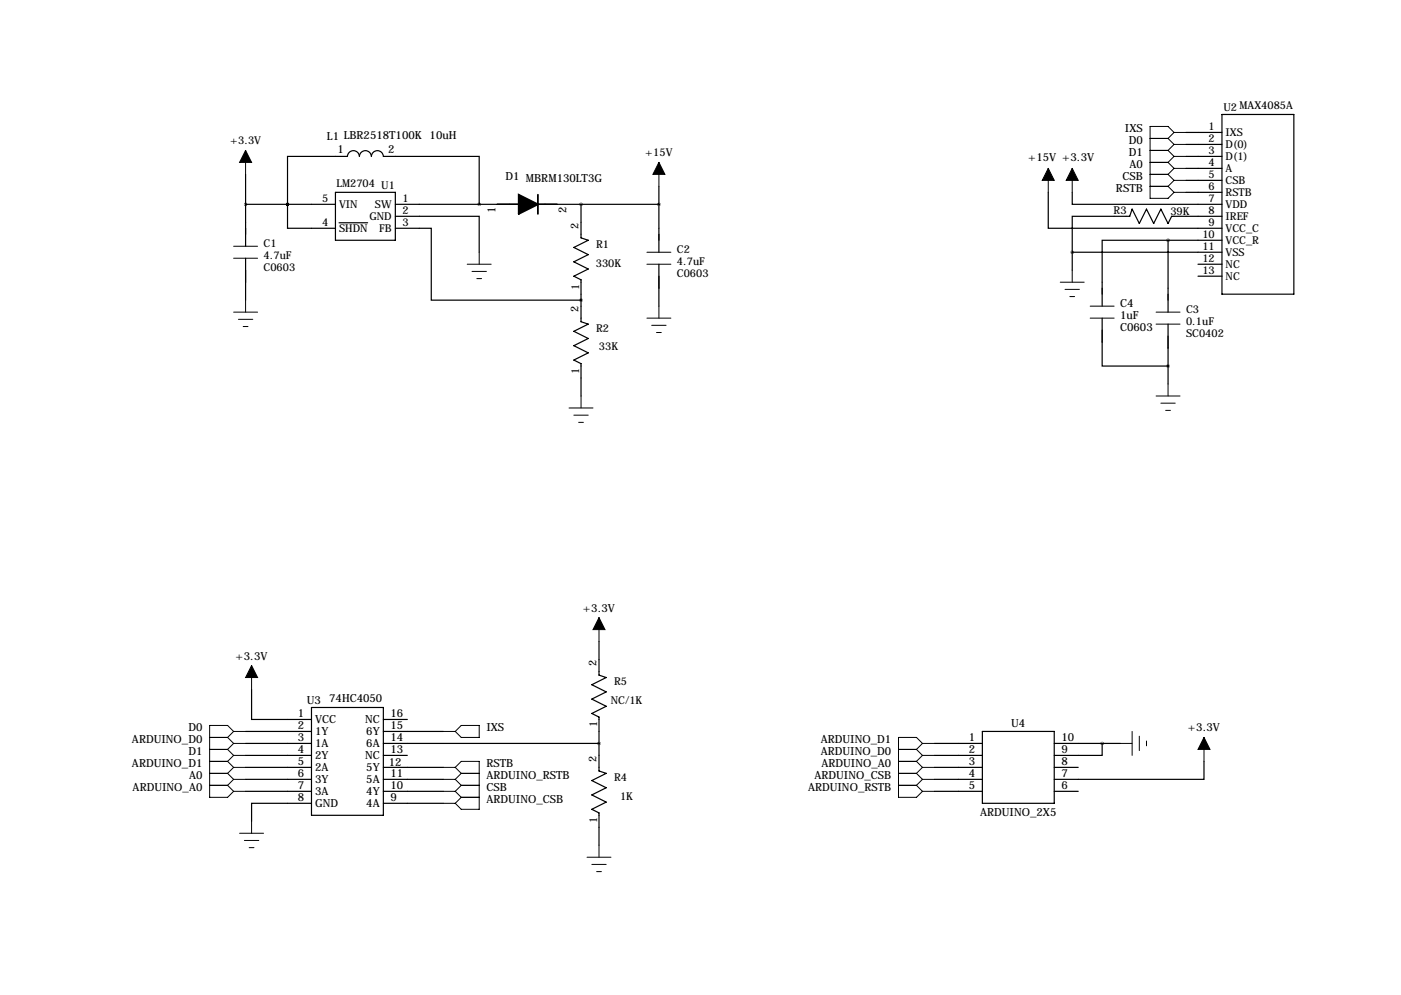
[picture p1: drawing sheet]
<svg xmlns="http://www.w3.org/2000/svg" width="297mm" height="211mm" viewBox="0 0 297 211" stroke-linecap="round" stroke-linejoin="round" font-family="sans-serif">
<g fill="none" stroke="#000" stroke-width=".25">
<path d="M52.1 37v15.2M73.7 33.2h-12.7v10.1M73.7 33.1a1.27 1.27 0 0 1 1.2-1.2 1.27 1.27 0 0 1 1.3 1.3M76.2 33.1a1.27 1.27 0 0 1 1.3-1.2 1.27 1.27 0 0 1 1.2 1.3M78.7 33.1a1.27 1.27 0 0 1 1.3-1.2 1.27 1.27 0 0 1 1.3 1.3h20.3v10.1M139.7 39.5v14M251.5 33.2h7.6M251.5 28.1h7.6M251.5 30.6h7.6M251.5 35.7h7.6M251.5 38.2h7.6M259.1 24.3h15.2v38.1h-15.2z"/>
<path d="M52.1 43.3h19M52.1 54.8v8.8M61 43.3h.1M61 43.3v5.1h10.1M71.1 40.8h12.7v10.1h-12.7zM71.9 47.2h6M83.8 48.4h7.6v15.2h31.8M83.8 45.9h17.8v7.6M83.8 43.3h55.9M123.2 43.3v7.1l1.5 .5-3 1.6 3 1.5-3 1.5 3 1.5-3 1.6 1.5 .7v8.9l1.5 .5-3 1.5 3 1.6-3 1.5 3 1.5-3 1.5 1.5 .8v6.9M139.7 56v8.9M222.2 40.8v7.6h36.9"/>
<path d="M227.3 40.8v2.5h31.8M227.3 53.5h31.8M227.3 53.5v3.8M247.6 50.9h-13.9v14M247.6 50.9h11.5M247.6 50.9v15.3M251.5 40.8h7.6M254 56h5.1M254 58.6h5.1M259.1 45.9h-10.7l-.8 1.5-1.5-3.1-1.5 3.1-1.5-3.1-1.5 3.1-1.6-3.1-.5 1.6h-12.2v7.6M233.7 67.5v10.1h13.9M247.6 68.7v12.7"/>
<path d="M127 136v7.1l1.5 .6-3 1.5 3 1.5-3 1.5 3 1.5-3 1.6 1.5 .7v11.5l1.5 .5-3 1.5 3 1.5-3 1.5 3 1.6-3 1.5 1.5 .8v6.8M52.1 155.1h13.9M52.1 157.6h13.9M53.3 146.2v6.3h12.7M66 150h15.3v22.9h-15.3zM81.3 152.5h5.1M81.3 155.1h12.7M81.3 157.6h45.7M198.1 157.6h10.2M208.3 155.1h15.2v15.2h-15.2zM223.5 157.6h14M233.7 157.6v2.6h-10.2"/>
<path d="M52.1 160.2h13.9M52.1 162.7h13.9M52.1 165.2h13.9M52.1 167.8h13.9M66 170.3h-12.7v3.8M81.3 160.2h5.1M81.3 162.7h12.7M81.3 165.2h12.7M81.3 167.8h12.7M81.3 170.3h12.7M198.1 160.2h10.2M198.1 162.7h10.2"/>
<path d="M198.1 165.2h10.2M198.1 167.8h10.2M223.5 162.7h5.1M223.5 167.8h5.1M255.3 161.4v3.8h-31.8"/>
</g>
<g fill="none" stroke="#000" stroke-width=".21">
<path d="M52.1 31.9v5.1M139.7 34.4v5.1M222.2 35.7v5.1M227.3 35.7v5.1M243.8 39.5h3.8M243.8 37h3.8M243.8 34.4h3.8M243.8 31.9h3.8M243.8 29.4h3.8M247.6 39.5l1.3 1.3M247.6 37l1.3 1.2M247.6 34.4l1.3 1.3"/>
<path d="M247.6 31.9l1.3 1.3M247.6 29.4l1.3 1.2M248.9 28.1l-1.3-1.3h-3.8v15.3h3.8l1.3-1.3M248.9 38.2h2.6M248.9 38.2l-1.3 1.3M248.9 35.7h2.6M248.9 35.7l-1.3 1.3M248.9 33.2h2.6M248.9 33.2l-1.3 1.2M248.9 30.6h2.6M248.9 30.6l-1.3 1.3M248.9 28.1h2.6"/>
<path d="M248.9 28.1l-1.3 1.3M49.5 52.2h5.1M49.5 54.8h5.1M99.1 56h5M100.1 57.5h3M101.1 59.1h1M101.6 53.5v2.5M137.2 53.5h5M137.2 56h5M224.8 59.8h5.1M227.3 57.3v2.5M248.9 40.8h2.6"/>
<path d="M49.5 66.2h5.1M50.5 67.7h3.1M51.6 69.2h1M52.1 63.6v2.6M137.2 67.5h5M138.2 69h3M139.2 70.5h1M139.7 64.9v2.6M225.8 61.4h3.1M226.8 62.9h1M231.1 64.9h5.1M231.1 67.5h5.1"/>
<path d="M245.1 66.2h5.1M245.1 68.7h5.1M120.6 86.5h5.1M121.7 88h3M122.7 89.5h1M123.2 84v2.5M245.1 84h5.1M246.1 85.5h3.1M247.1 87h1.1M247.6 81.4v2.6M127 131v5M44.4 156.4h3.9"/>
<path d="M44.4 158.9h3.9M48.3 158.9l1.2 1.3M48.3 156.4l1.2 1.2M49.5 155.1h2.6M49.5 155.1l-1.2 1.3M49.5 155.1l-1.2-1.3h-3.9v15.3h3.9l1.2-1.3M49.5 157.6h2.6M49.5 157.6l-1.2 1.3M53.3 141.1v5.1M94 155.1h2.5M96.5 155.1l1.3-1.3h3.8v2.6h-3.8zM190.5 158.9h3.8"/>
<path d="M194.3 158.9l1.3 1.3M195.6 157.6l-1.3-1.2h-3.8v12.7h3.8l1.3-1.3M195.6 157.6h2.5M195.6 157.6l-1.3 1.3M237.5 157.6h2.5M240 155.1v5.1M241.6 156.1v3M243.1 157.1v1M255.3 156.4v5M44.4 161.4h3.9M44.4 166.5h3.9M44.4 164h3.9"/>
<path d="M48.3 164l1.2 1.2M48.3 161.4l1.2 1.3M48.3 166.5l1.2 1.3M49.5 160.2h2.6M49.5 160.2l-1.2 1.2M49.5 165.2h2.6M49.5 165.2l-1.2 1.3M49.5 167.8h2.6M49.5 162.7h2.6M49.5 162.7l-1.2 1.3M50.8 176.7h5.1M51.8 178.2h3.1"/>
<path d="M52.8 179.7h1M53.3 174.1v2.6M94 165.2h2.5M94 167.8h2.5M94 162.7h2.5M94 170.3h2.5M96.5 162.7l1.3-1.3h3.8v10.2h-3.8l-1.3-1.3M96.5 167.8l1.3 1.3M96.5 162.7l1.3 1.3M96.5 165.2l1.3 1.3M97.8 166.5h3.8M97.8 164h3.8"/>
<path d="M97.8 169.1h3.8M97.8 166.5l-1.3 1.3M97.8 164l-1.3 1.2M97.8 169.1l-1.3 1.2M127 179.2v2.6M190.5 161.4h3.8M190.5 166.5h3.8M190.5 164h3.8M194.3 161.4l1.3 1.3M194.3 164l1.3 1.2M194.3 166.5l1.3 1.3M195.6 160.2h2.5"/>
<path d="M195.6 165.2h2.5M195.6 167.8h2.5M195.6 162.7h2.5M195.6 160.2l-1.3 1.2M195.6 162.7l-1.3 1.3M195.6 165.2l-1.3 1.3M124.5 181.8h5M125.5 183.3h3M126.5 184.8h1"/>
</g>
<path d="M114 41.3v4.1" fill="none" stroke="#000" stroke-width=".38"/>
<path d="M110 41.3l4 2-4 2.1z" fill="#000" stroke="#000" stroke-width=".38"/>
<path d="M52.1 31.9l1.2 2.5h-2.5zM139.7 34.4l1.3 2.6h-2.6zM222.2 35.7l1.3 2.5h-2.5zM227.3 35.7l1.3 2.5h-2.5zM127 131l1.3 2.5h-2.6zM53.3 141.1l1.3 2.6h-2.5zM255.3 156.4l1.2 2.5h-2.5z" fill="#000" stroke="#000" stroke-width=".21"/>
<path d="M52 43.3a.05 .05 0 0 0 .1 0 .05 .05 0 0 0-.1 0zM60.9 43.3a.05 .05 0 0 0 .1 0 .05 .05 0 0 0-.1 0zM247.6 77.6a.05 .05 0 0 0 .1 0 .05 .05 0 0 0-.1 0zM247.6 50.9a.05 .05 0 0 0 .1 0 .05 .05 0 0 0-.1 0zM227.3 53.5a.05 .05 0 0 0 .1 0 .05 .05 0 0 0-.1 0zM60.9 43.3a.05 .05 0 0 0 .1 0 .05 .05 0 0 0-.1 0z" fill="#000" stroke="#000" stroke-width=".63"/>
<g font-size="2.4">
<text x="69.3" y="29.6">L1 LBR2518T100K 10uH</text>
<text x="238.5" y="28.1">IXS</text>
<text x="71.5" y="32.4">1</text>
<text x="82.3" y="32.4">2</text>
<text x="218" y="34.2">+15V +3.3V</text>
<text x="239.3" y="33.2">D1</text>
<text x="239.3" y="30.6">D0</text>
<text x="239.5" y="35.7">A0</text>
<text x="107.2" y="38.1">D1 MBRM130LT3G</text>
<text x="236.6" y="40.8">RSTB</text>
<text x="238" y="38.2">CSB</text>
<text x="105" y="45.2" transform="rotate(-90 105 45.2)">1</text>
<text x="120.1" y="45.2" transform="rotate(-90 120.1 45.2)">2</text>
<text x="237.5" y="65.2">C4</text>
<text x="237.5" y="67.6">1uF</text>
<text x="237.5" y="70.1">C0603</text>
<text x="123.6" y="129.7">+3.3V</text>
<text x="49.9" y="139.8">+3.3V</text>
<text x="65.1" y="149.2">U3</text>
<text x="69.8" y="148.9">74HC4050</text>
<text x="39.9" y="155.1">D0</text>
<text x="63.2" y="152">1</text>
<text x="63.2" y="154.6">2</text>
<text x="66.8" y="153.4">VCC</text>
<text x="66.8" y="155.9">1Y</text>
<text x="77.4" y="153.4">NC</text>
<text x="77.7" y="155.9">6Y</text>
<text x="82.8" y="154.6">15</text>
<text x="82.8" y="152">16</text>
<text x="103.1" y="155.1">IXS</text>
<text x="214.4" y="154.1">U4</text>
<text x="251.9" y="155.1">+3.3V</text>
<text x="28" y="157.6">ARDUINO_D0</text>
<text x="39.9" y="160.2">D1</text>
<text x="63.2" y="157.1">3</text>
<text x="63.2" y="159.7">4</text>
<text x="66.8" y="158.5">1A</text>
<text x="66.8" y="161">2Y</text>
<text x="77.4" y="161">NC</text>
<text x="77.7" y="158.5">6A</text>
<text x="82.8" y="159.7">13</text>
<text x="82.8" y="157.1">14</text>
<text x="174" y="157.6">ARDUINO_D1</text>
<text x="174" y="160.2">ARDUINO_D0</text>
<text x="205.4" y="157.1">1</text>
<text x="205.4" y="159.7">2</text>
<text x="225" y="157.1">10</text>
<text x="225" y="159.7">9</text>
<text x="28" y="162.7">ARDUINO_D1</text>
<text x="28.1" y="167.8">ARDUINO_A0</text>
<text x="40.1" y="165.2">A0</text>
<text x="63.2" y="162.2">5</text>
<text x="63.2" y="164.7">6</text>
<text x="63.2" y="167.3">7</text>
<text x="66.8" y="163.5">2A</text>
<text x="66.8" y="166.1">3Y</text>
<text x="77.7" y="166.1">5A</text>
<text x="77.7" y="163.5">5Y</text>
<text x="82.4" y="162.4">12</text>
<text x="82.8" y="167.3">10</text>
<text x="82.8" y="164.7">11</text>
<text x="103.1" y="167.8">CSB</text>
<text x="103.1" y="162.7">RSTB</text>
<text x="103.1" y="165.2">ARDUINO_RSTB</text>
<text x="171.3" y="167.8">ARDUINO_RSTB</text>
<text x="172.7" y="165.2">ARDUINO_CSB</text>
<text x="174.2" y="162.7">ARDUINO_A0</text>
<text x="205.4" y="162.2">3</text>
<text x="205.4" y="164.7">4</text>
<text x="205.4" y="167.3">5</text>
<text x="225" y="162.2">8</text>
<text x="225" y="164.7">7</text>
<text x="225" y="167.3">6</text>
<text x="63.2" y="169.8">8</text>
<text x="66.8" y="168.6">3A</text>
<text x="66.8" y="171.2">GND</text>
<text x="77.7" y="171.2">4A</text>
<text x="77.7" y="168.6">4Y</text>
<text x="82.8" y="169.8">9</text>
<text x="103.1" y="170.3">ARDUINO_CSB</text>
<text x="207.8" y="173">ARDUINO_2X5</text>
</g>
<g font-size="2.3">
<text x="259.4" y="23.5">U2 MAX4085A</text>
<text x="256.2" y="27.6">1</text>
<text x="259.8" y="28.9">IXS</text>
<text x="48.8" y="30.6">+3.3V</text>
<text x="136.8" y="33.2">+15V</text>
<text x="256.2" y="30.1">2</text>
<text x="256.2" y="32.7">3</text>
<text x="256.2" y="35.2">4</text>
<text x="259.8" y="31.4">D(0)</text>
<text x="259.8" y="34">D(1)</text>
<text x="71.4" y="39.6">LM2704 U1</text>
<text x="256.2" y="37.7">5</text>
<text x="256.2" y="40.3">6</text>
<text x="259.8" y="36.5">A</text>
<text x="259.8" y="39">CSB</text>
<text x="259.8" y="41.6">RSTB</text>
<text x="68.3" y="47.9">4</text>
<text x="68.3" y="42.8">5</text>
<text x="71.9" y="44.1">VIN</text>
<text x="78.3" y="46.7">GND</text>
<text x="79.5" y="44.1">SW</text>
<text x="85.3" y="42.8">1</text>
<text x="85.3" y="45.4">2</text>
<text x="85.3" y="47.9">3</text>
<text x="236.1" y="45.4">R3</text>
<text x="248.1" y="45.6">39K</text>
<text x="256.2" y="42.8">7</text>
<text x="256.2" y="45.4">8</text>
<text x="256.2" y="47.9">9</text>
<text x="259.8" y="44.1">VDD</text>
<text x="259.8" y="46.7">IREF</text>
<text x="55.9" y="52.5">C1</text>
<text x="71.9" y="49.2">SHDN</text>
<text x="80.4" y="49.2">FB</text>
<text x="122.7" y="48.4" transform="rotate(-90 122.7 48.4)">2</text>
<text x="126.4" y="52.6">R1</text>
<text x="143.5" y="53.7">C2</text>
<text x="254.9" y="50.4">10</text>
<text x="254.9" y="53">11</text>
<text x="259.8" y="49.2">VCC_C</text>
<text x="259.8" y="51.7">VCC_R</text>
<text x="55.9" y="54.8">4.7uF</text>
<text x="55.9" y="57.4">C0603</text>
<text x="126.3" y="56.5">330K</text>
<text x="143.5" y="56.1">4.7uF</text>
<text x="143.5" y="58.6">C0603</text>
<text x="254.9" y="55.5">12</text>
<text x="254.9" y="58.1">13</text>
<text x="259.8" y="54.3">VSS</text>
<text x="259.8" y="56.8">NC</text>
<text x="259.8" y="59.4">NC</text>
<text x="122.8" y="61.5" transform="rotate(-90 122.8 61.5)">1</text>
<text x="122.7" y="66.2" transform="rotate(-90 122.7 66.2)">2</text>
<text x="126.4" y="70.3">R2</text>
<text x="251.5" y="66.4">C3</text>
<text x="251.5" y="68.8">0.1uF</text>
<text x="251.5" y="71.3">SC0402</text>
<text x="127" y="74.3">33K</text>
<text x="122.8" y="79.3" transform="rotate(-90 122.8 79.3)">1</text>
<text x="126.5" y="141.2" transform="rotate(-90 126.5 141.2)">2</text>
<text x="129.5" y="149.2">NC/1K</text>
<text x="130.2" y="145.3">R5</text>
<text x="126.6" y="154.2" transform="rotate(-90 126.6 154.2)">1</text>
<text x="126.5" y="161.5" transform="rotate(-90 126.5 161.5)">2</text>
<text x="130.2" y="165.6">R4</text>
<text x="131.5" y="169.6">1K</text>
<text x="126.6" y="174.5" transform="rotate(-90 126.6 174.5)">1</text>
</g>
</svg>
